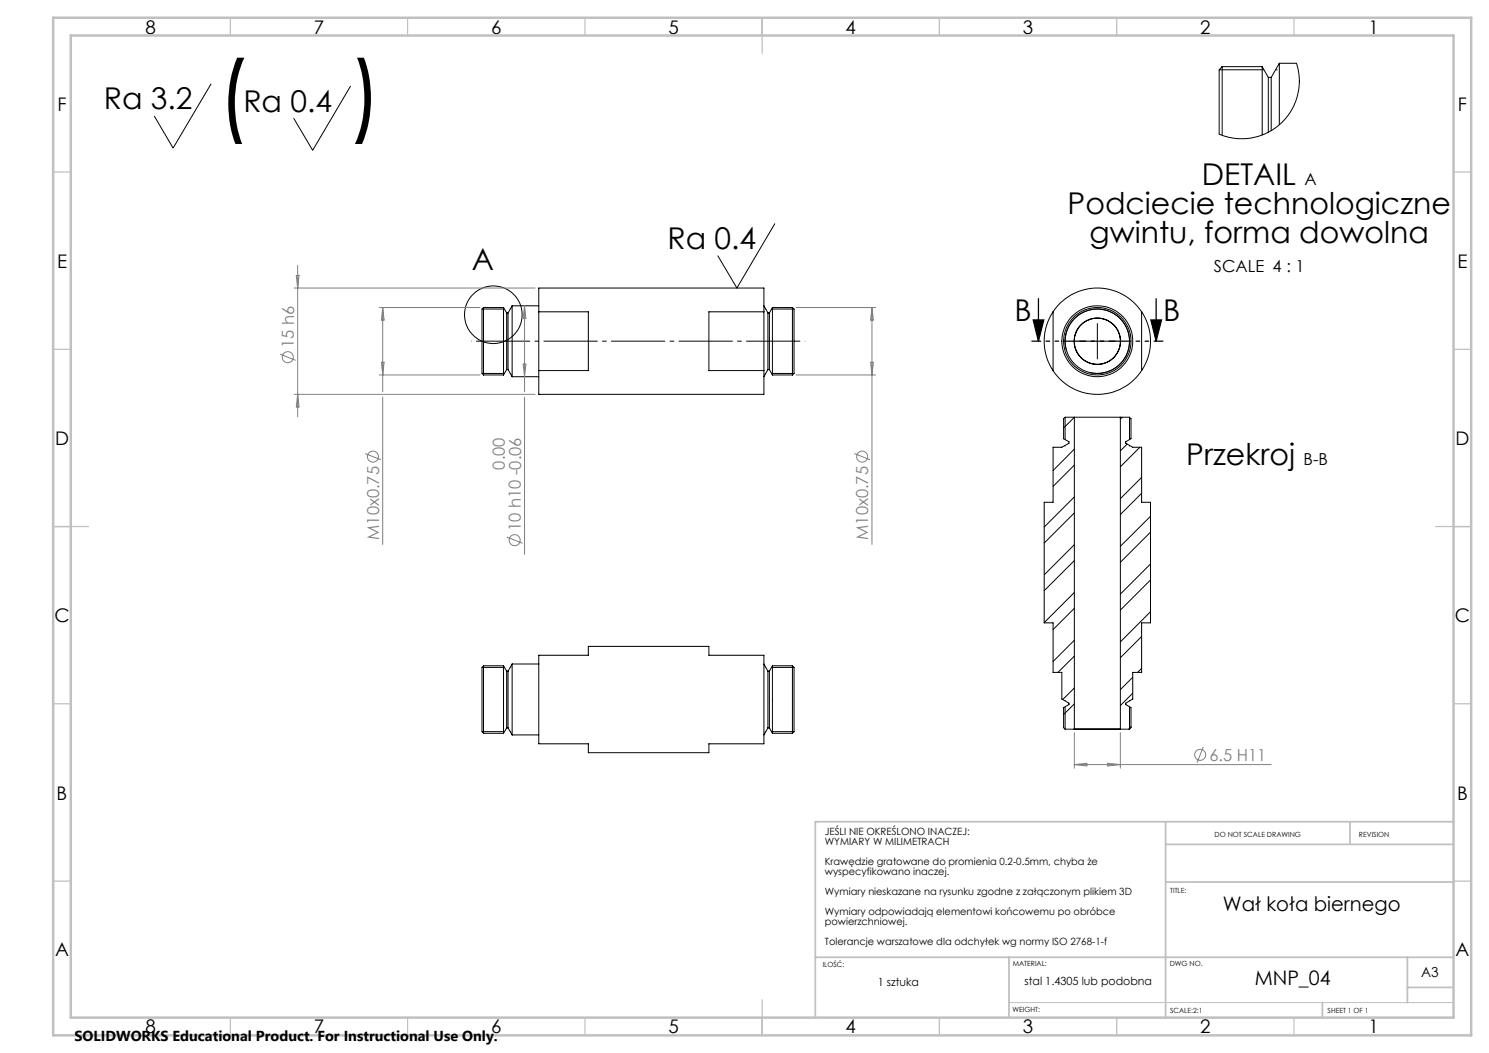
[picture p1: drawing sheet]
<svg xmlns="http://www.w3.org/2000/svg" width="420mm" height="297mm" viewBox="0 0 420 297" stroke-linecap="round" stroke-linejoin="round" font-family="sans-serif">
<g fill="none" stroke="#000" stroke-width=".28">
<path d="M343.9 19.7h12.6M344.7 18.8v19.4M344.7 18.8l-.8 .9M344.7 18.8h11.3M356 18.8v19.3M356 18.8l1.8 3M359.8 19.7h.5M360.9 17.8h4.8l.1 .3 .6 2.9 .1 3.1-.6 3.3-.8 2.1-.8 1.6-1.5 2.1-3.1 3-3.9 2-4.1 .9-4-.2-2-.4-1.8-.7v-18.1M360.9 17.8v17.4M360.9 17.8l-2.3 4M59.5 23.6l-10.7 18.2-5.3-9.1M98.9 24.3l-10.7 18.1-5.4-9.1"/>
<path d="M357.8 21.8v15.5M357.8 21.8h.8M358.6 21.8v15.1M218.5 63.1l-10.6 18.1-5.4-9M136 87.2v18.1M136 87.2h6.3M136.4 86.7v19.1M136.4 86.7l-.4 .5M136.4 86.7h5.6M142 86.7v19.1M142 86.7l.9 1.6M142.9 88.3v15.9"/>
<path d="M142.9 88.3h.4M143.3 88.3v15.9M143.9 87.2h.3M144.5 86.3v20M144.5 86.3l-1.2 2M144.5 86.3h7.5M152 87.9h13.9v16.6h-13.9M152 87.9v-6.7h63.5v6.7M152 87.9v16.6M215.5 87.9h-15.5v16.6h15.5M215.5 86.3l1.1 2M215.5 87.9v16.6"/>
<path d="M215.8 87.2h.2M216.6 88.3v15.9M216.6 88.3h.4M217 88.3v15.9M217.6 87.2h6.4M217.9 86.7v19.1M217.9 86.7h5.6M217.9 86.7l-.9 1.6M223.5 86.7v19.1M223.5 86.7l.5 .5M224 87.2v18.1M297 87.9a15 15 0 0 1 25 0"/>
<path d="M297 87.9a14.9 14.9 0 0 0 0 16.6M297 87.9v16.6M300.7 98.6a9.1 9.1 0 0 1 8-11.4 9.1 9.1 0 0 1 9.9 9.8 9.1 9.1 0 0 1-11.4 8M304.5 96.2h10M309.5 91.3v9.9M322 87.9a14.9 14.9 0 0 1 0 16.6M322 87.9v16.6M136 105.3l.4 .5M136 105.3h6.3M136.4 105.8h5.6M142.9 104.2l-.9 1.6M142.9 104.2h.4"/>
<path d="M143.3 104.2l1.2 2.1M143.9 105.3h.3M144.5 106.3h7.5M152 104.5v6.7h63.5v-6.7M215.8 105.3h.2M216.6 104.2l-1.1 2.1M216.6 104.2h.4M217 104.2l.9 1.6M217.6 105.3h6.4M217.9 105.8h5.6M224 105.3l-.5 .5M297 104.5a15 15 0 0 0 25 0"/>
<path d="M300.4 117.7l-.4 .4v5.7l1.5 .8v.4l-2 1.1h-2.5v15.6h-2.5v34h2.5v13.9h2.5v7.6l2 1.1v.4l-1.5 .9v5.6l.4 .5M300.4 117.7h2.6M300.4 117.7v6.3M303 117.7h13M303 117.7l-3 3M303 117.7v87.9M316 117.7v87.9M316 117.7h2.6M316.5 117.7l-.5 .5M318.6 117.7l.4 .4v5.7l-1.5 .8v.4l2 1.1h2.5v15.6h2.5v34h-2.5v13.9h-2.5v7.6l-2 1.1v.4l1.5 .9v5.6l-.4 .5M318.6 117.7v6.3M300.4 125.6v.3"/>
<path d="M303 126.7l-6 6M303 131.2l-6 6M317.9 125.3l-1.9 1.9M318.6 125.6v.3M321.5 126.1l-5.5 5.6M322 134.7l-6 5.9M322 139.1l-6 6M303 140.2l-8.5 8.5M303 158.1l-8.5 8.5M303 153.6l-8.5 8.5M303 144.7l-8.5 8.5M324.5 145.6l-8.5 8.5"/>
<path d="M324.5 159.1l-8.5 8.5M324.5 150.1l-8.5 8.5M303 171.6l-6 6M303 167.1l-8.5 8.5M322 179.5l-6 6M324.5 172.5l-8.5 8.5M324.5 163.6l-8.5 8.5M136 188.2v18.2M136 188.2h6.3M136.4 187.8v19M136.4 187.8h5.6M136.4 187.8l-.4 .4"/>
<path d="M142 187.8v19M142 187.8l.9 1.5M142.9 189.3v16M142.9 189.3h.4M143.3 189.3v16M143.9 188.2h.3M144.5 187.3v20M144.5 187.3h7.5M144.5 187.3l-1.2 2M152 184.8h13.9v-2.5h34.1v2.5h15.5v25h-15.5v2.5h-34.1v-2.5h-13.9zM215.5 187.3l1.1 2M215.8 188.2h.2"/>
<path d="M216.6 189.3v16M216.6 189.3h.4M217 189.3v16M217.6 188.2h6.4M217.9 187.8v19M217.9 187.8h5.6M217.9 187.8l-.9 1.5M223.5 187.8v19M223.5 187.8l.5 .4M224 188.2v18.2M300.4 197.4v.3M300.4 199.4v6.3"/>
<path d="M303 180.6l-6 6M303 194.1l-3.2 3.2M303 185.1l-4.6 4.5M303 198.5l-3 3M318.6 197.4v.3M318.6 199.4v6.3M319.5 191l-3.5 3.5M319.5 195.5l-3.5 3.5M322 188.5l-1.1 1.1M136 206.4l.4 .4M136 206.4h6.3M136.4 206.8h5.6"/>
<path d="M142.9 205.3l-.9 1.5M142.9 205.3h.4M143.3 205.3l1.2 2M143.9 206.4h.3M144.5 207.3h7.5M215.8 206.4h.2M216.6 205.3l-1.1 2M216.6 205.3h.4M217 205.3l.9 1.5M217.6 206.4h6.4M217.9 206.8h5.6M224 206.4l-.5 .4"/>
<path d="M300.4 205.7h2.6M303 205.7h13.1M303 205.6h13M303 205.6v.1M316 205.6l.1 .1M316.1 205.7h2.5M319 205l-.7 .7"/>
<circle cx="139.2" cy="88.8" r="8.1"/>
<circle cx="309.5" cy="96.2" r="9.1"/>
<circle cx="309.5" cy="96.3" r="6.5"/>
<circle cx="309.5" cy="96.3" r="10"/>
<circle cx="309.5" cy="96.3" r="9.5"/>
<circle cx="309.5" cy="96.3" r="6.6"/>
</g>
<g fill="none" stroke="#808080" stroke-width=".28">
<path d="M83.6 77.7h.7l-.3 3.5zM84 74.9v42.7M79 99.9l4.4 1.7M83 81.2h68M107 86.7h28.4M107.9 86.7v23.8M107.9 86.7l.4 3.6h-.7zM148 86.3v24.2M148 86.3l.3 3.5h-.7zM224.5 86.7h22.5M246 86.7l.3 3.6h-.7zM246 86.7v66.9"/>
<path d="M83 111.2h68M84 111.2l.3 3.6h-.7zM107 105.8h28.4M107.6 102.2h.7l-.4 3.6zM107.9 112v41.6M147.6 102.7h.7l-.3 3.6zM148 112v44.3M224.5 105.8h22.5M245.6 102.2h.7l-.3 3.6zM103 127.9l4.4 1.8M240.9 127.9l4.5 1.8M142.9 151.5l4.5 1.7"/>
<path d="M303 206.6v10.1M303 215.6h55.5M303 215.6l3.6-.3v.7zM312.5 215.3l3.5 .3-3.5 .4zM316 206.6v10.1M339.4 210.7l-1.8 4.4"/>
<circle cx="81.2" cy="100.8" r="1.56"/>
<circle cx="105.2" cy="128.8" r="1.55"/>
<circle cx="243.2" cy="128.8" r="1.56"/>
<circle cx="145.2" cy="152.4" r="1.56"/>
<circle cx="338.5" cy="212.9" r="1.55"/>
</g>
<path d="M291.4 90.2h3l-1.5 6zM292.9 84.2v12M324.6 90.2h3l-1.5 6zM326.1 84.2v12" fill="none" stroke="#000" stroke-width=".35"/>
<path d="M132.9 96.2h94.2" fill="none" stroke="#000" stroke-width=".28" stroke-dasharray="15.2 1.3 1.3 1.3" stroke-dashoffset="-1.4" stroke-linecap="butt"/>
<path d="M328.1 96.2h-37.2" fill="none" stroke="#000" stroke-width=".35" stroke-dasharray="6.3 1.3 1.3 1.3 1.3 1.3" stroke-dashoffset="3.6" stroke-linecap="butt"/>
<path d="M284.6 282.8h125.4" fill="none" stroke="#c0c0c0" stroke-width=".28"/>
<g fill="none" stroke="#c0c0c0" stroke-width=".35">
<path d="M65 5v5M115 5v5M165 5v5M215 5v10M265 5v5M315 5v5M365 5v5M15 48.5h5M410 48.5h5M15 98.5h5M410 98.5h5M15 148.5h10"/>
<path d="M405 148.5h10M15 198.5h5M410 198.5h5M15 248.5h5M410 248.5h5M65 287v5M115 287v5M165 287v5M215 282v10M265 287v5M315 287v5M365 287v5"/>
</g>
<path d="M328.8 231.8v55.2M328.8 238.2h81.2M380.8 231.8v6.4M410 231.8h-180v55.2M328.8 248.8h81.2M230 270h180M284.6 270v17M397 270v12.8M397 278.5h13M373 282.8v4.2" fill="none" stroke="#c0c0c0" stroke-width=".5"/>
<path d="M15 5h400v287h-400zM20 10h390v277h-390z" fill="none" stroke="#c0c0c0" stroke-width=".7"/>
<path d="M324.6 90.2h3l-1.5 6zM291.4 90.2h3l-1.5 6z" fill="#000"/>
<g font-size="25.4">
<text x="61.1" y="35.3">(</text>
<text x="98.6" y="35.3">)</text>
</g>
<g font-size="8.5">
<text x="29.3" y="30.8">Ra 3.2</text>
<text x="68.6" y="31.5">Ra 0.4</text>
<text x="339" y="52.2">DETAIL</text>
<text x="301.1" y="60.4">Podciecie technologiczne</text>
<text x="188.3" y="70.3">Ra 0.4</text>
<text x="307.4" y="68.6">gwintu, forma dowolna</text>
<text x="133.1" y="76.3">A</text>
<text x="286.2" y="90.5">B</text>
<text x="328.1" y="90.5">B</text>
<text x="334.6" y="131.1">Przekroj</text>
</g>
<g font-size="5.6">
<text x="345" y="256.9">Wał koła biernego</text>
<text x="353.9" y="277.9">MNP_04</text>
</g>
<g font-size="5.3">
<text x="41" y="9.5">8</text>
<text x="88.5" y="9.5">7</text>
<text x="138.5" y="9.5">6</text>
<text x="188.5" y="9.5">5</text>
<text x="238.5" y="9.5">4</text>
<text x="288.5" y="9.5">3</text>
<text x="338.5" y="9.5">2</text>
<text x="386" y="9.5">1</text>
<text x="16.2" y="31.3">F</text>
<text x="411.2" y="31.3">F</text>
<text x="16.1" y="75.5">E</text>
<text x="411.1" y="75.5">E</text>
<text x="15.5" y="125.5">D</text>
<text x="410.5" y="125.5">D</text>
<text x="15.4" y="175.5">C</text>
<text x="410.4" y="175.5">C</text>
<text x="16" y="225.5">B</text>
<text x="411" y="225.5">B</text>
<text x="15.5" y="269.8">A</text>
<text x="410.5" y="269.8">A</text>
<text x="41" y="291.5">8</text>
<text x="88.5" y="291.5">7</text>
<text x="138.5" y="291.5">6</text>
<text x="188.5" y="291.5">5</text>
<text x="238.5" y="291.5">4</text>
<text x="288.5" y="291.5">3</text>
<text x="338.5" y="291.5">2</text>
<text x="386" y="291.5">1</text>
</g>
<g font-size="4.7">
<text x="367.9" y="52.2">A</text>
<text x="342.4" y="76.8">SCALE 4 : 1</text>
<text x="367.7" y="131.1">B-B</text>
</g>
<g font-size="4.7" fill="#808080">
<text x="82.9" y="98.2" transform="rotate(-90 82.9 98.2)">15 h6</text>
<text x="142.4" y="132.5" transform="rotate(-90 142.4 132.5)">0.00</text>
<text x="146.9" y="149.8" transform="rotate(-90 146.9 149.8)">10 h10 -0.06</text>
<text x="106.9" y="152.2" transform="rotate(-90 106.9 152.2)">M10x0.75</text>
<text x="244.9" y="152.2" transform="rotate(-90 244.9 152.2)">M10x0.75</text>
<text x="341.1" y="214.6">6.5 H11</text>
</g>
<text font-size="4.1" x="21" y="293.7">SOLIDWORKS Educational Product. For Instructional Use Only.</text>
<text font-size="3.9" x="400.9" y="275.5">A3</text>
<g font-size="3.2">
<text x="247.6" y="278.1">1 sztuka</text>
<text x="289" y="277.9">stal 1.4305 lub podobna</text>
</g>
<g font-size="2.8">
<text x="232.7" y="235.5">JEŚLI NIE OKREŚLONO INACZEJ:</text>
<text x="232.7" y="238.3">WYMIARY W MILIMETRACH</text>
<text x="232.7" y="244">Krawędzie gratowane do promienia 0.2-0.5mm, chyba że</text>
<text x="232.7" y="246.8">wyspecyfikowano inaczej.</text>
<text x="232.7" y="252.4">Wymiary nieskazane na rysunku zgodne z załączonym plikiem 3D</text>
<text x="232.7" y="258.1">Wymiary odpowiadają elementowi końcowemu po obróbce</text>
<text x="232.7" y="260.9">powierzchniowej.</text>
<text x="232.7" y="266.5">Tolerancje warszatowe dla odchyłek wg normy ISO 2768-1-f</text>
</g>
<g font-size="2">
<text x="342.6" y="236">DO NOT SCALE DRAWING</text>
<text x="383.3" y="236.2">REVISION</text>
<text x="330.1" y="251.9">TITLE:</text>
<text x="232.1" y="272.7">ILOŚĆ:</text>
<text x="285.6" y="272.5">MATERIAL:</text>
<text x="330" y="272.5">DWG NO.</text>
<text x="285.6" y="285.5">WEIGHT:</text>
<text x="330.1" y="285.6">SCALE:2:1</text>
<text x="374.5" y="285.6">SHEET 1 OF 1</text>
</g>
</svg>
